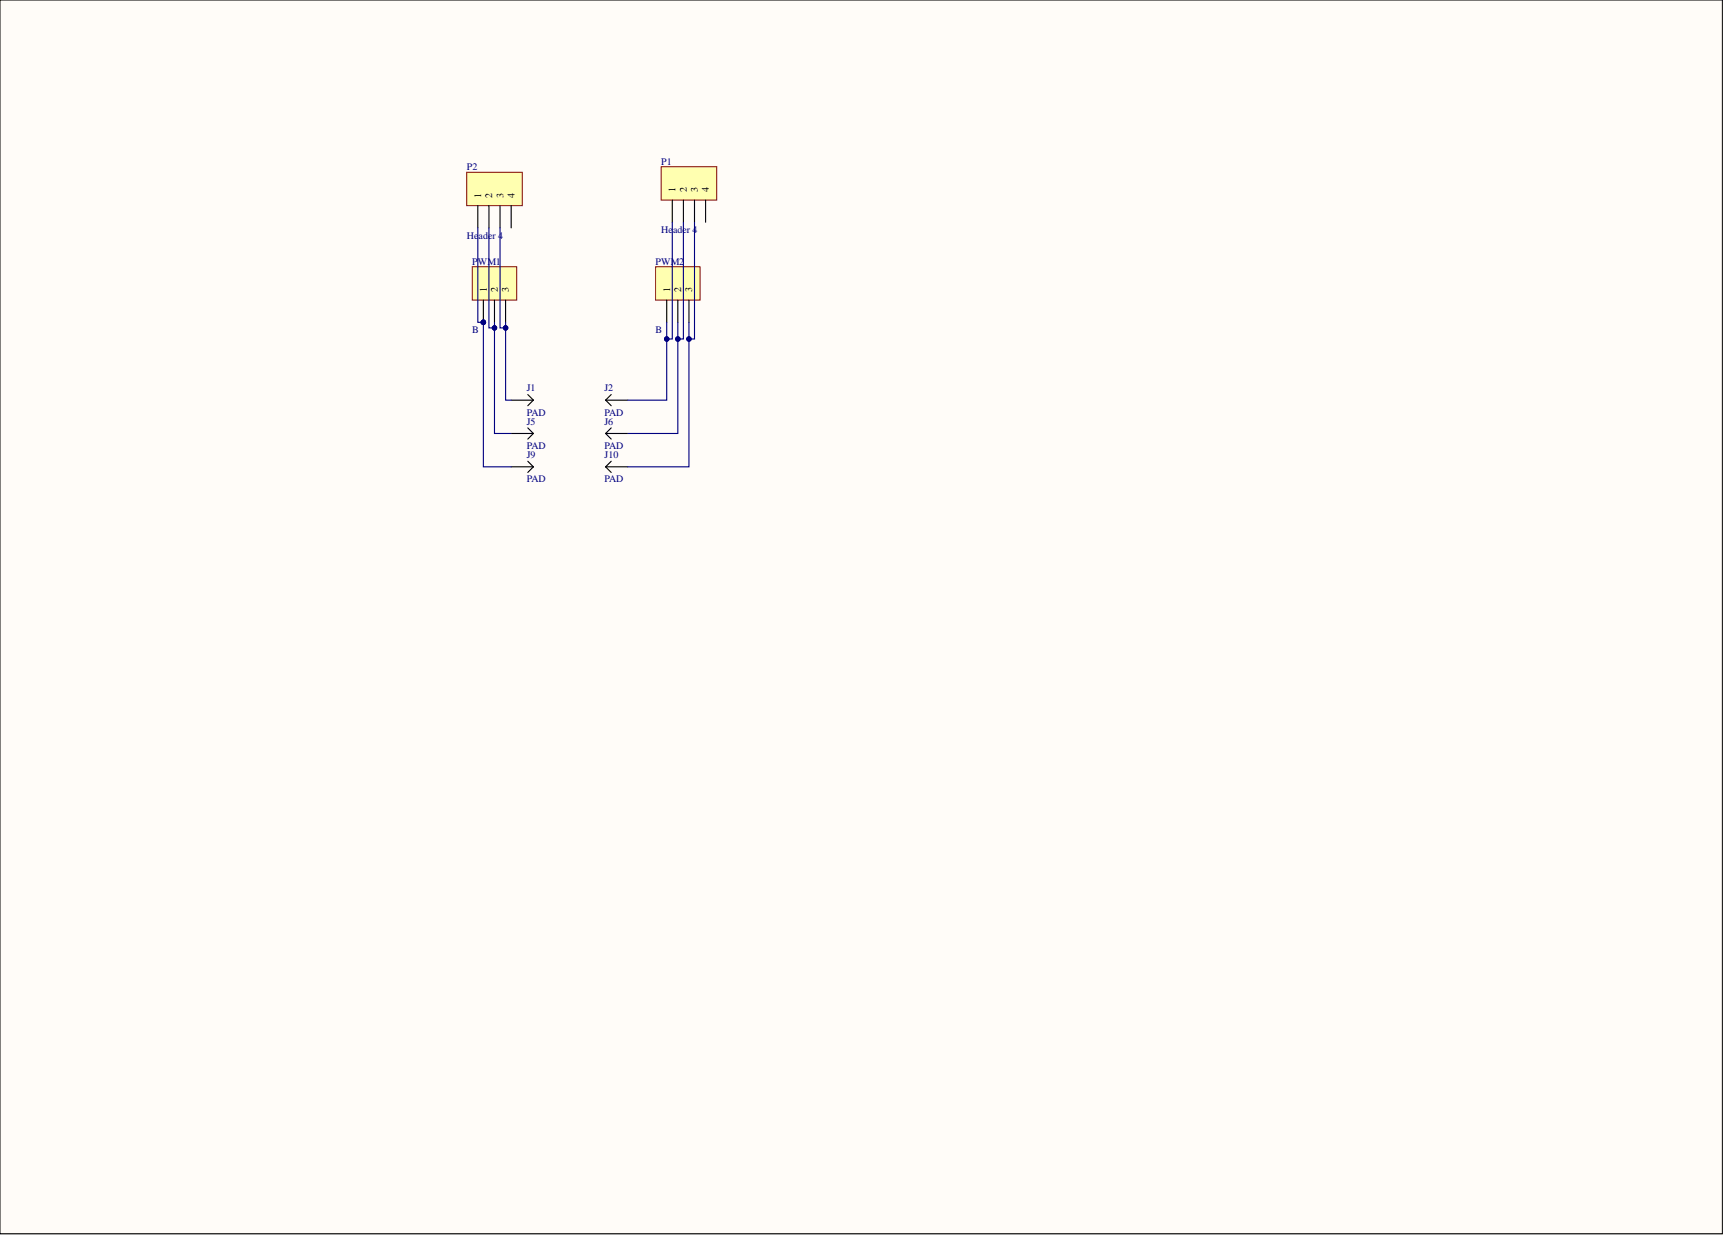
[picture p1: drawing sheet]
<svg xmlns="http://www.w3.org/2000/svg" width="393mm" height="282mm" viewBox="0 0 393 282" stroke-linecap="round" stroke-linejoin="round" font-family="sans-serif">
<path d="M0 0h392.7v281.3h-392.7z" fill-rule="evenodd" fill="#fffcf8"/>
<path d="M0 0h392.7v281.3h-392.7z" fill="none" stroke="#000" stroke-width=".23"/>
<path d="M0 0h392.7v281.3h-392.7z" fill-rule="evenodd" fill="#fffcf8"/>
<path d="M0 0h392.7v281.3h-392.7z" fill="none" stroke="#000" stroke-width=".23"/>
<circle cx="110.2" cy="73.5" r=".51" fill="#000080"/>
<circle cx="110.2" cy="73.5" r=".51" fill="none" stroke="#000080" stroke-width=".23"/>
<path d="M107.7 60.8h10.1v7.6h-10.1z" fill-rule="evenodd" fill="#ffffb0"/>
<path d="M107.7 60.8h10.1v7.6h-10.1z" fill="none" stroke="#800000" stroke-width=".23"/>
<path d="M110.2 68.4v5.1" fill="none" stroke="#000" stroke-width=".25"/>
<circle cx="110.2" cy="73.5" r=".51" fill="#000080"/>
<circle cx="110.2" cy="73.5" r=".51" fill="none" stroke="#000080" stroke-width=".23"/>
<path d="M112.8 68.4v5.1M115.3 68.4v5.1" fill="none" stroke="#000" stroke-width=".25"/>
<path d="M149.5 60.8h10.1v7.6h-10.1z" fill-rule="evenodd" fill="#ffffb0"/>
<path d="M149.5 60.8h10.1v7.6h-10.1z" fill="none" stroke="#800000" stroke-width=".23"/>
<path d="M152 68.4v5.1M154.6 68.4v5.1M157.1 68.4v5.1M116.6 106.5h5M120.4 105.2l1.2 1.3M121.6 106.5l-1.2 1.2" fill="none" stroke="#000" stroke-width=".25"/>
<path d="M106.4 39.3h12.7v7.6h-12.7z" fill-rule="evenodd" fill="#ffffb0"/>
<path d="M106.4 39.3h12.7v7.6h-12.7z" fill="none" stroke="#800000" stroke-width=".23"/>
<path d="M109 46.9v5.1M111.5 46.9v5.1M114 46.9v5.1M116.6 46.9v5.1" fill="none" stroke="#000" stroke-width=".25"/>
<path d="M150.8 38h12.6v7.6h-12.6z" fill-rule="evenodd" fill="#ffffb0"/>
<path d="M150.8 38h12.6v7.6h-12.6z" fill="none" stroke="#800000" stroke-width=".23"/>
<g fill="none" stroke="#000" stroke-width=".25">
<path d="M153.3 45.6v5.1M155.8 45.6v5.1M158.4 45.6v5.1M160.9 45.6v5.1M116.6 98.9h5M116.6 91.3h5M120.4 97.6l1.2 1.3M120.4 90l1.2 1.3M121.6 98.9l-1.2 1.2M121.6 91.3l-1.2 1.2M138.1 98.9h5.1M138.1 91.3h5.1"/>
<path d="M138.1 91.3l1.3 1.2M138.1 98.9l1.3 1.2M139.4 90l-1.3 1.3M139.4 97.6l-1.3 1.3M138.1 106.5h5.1M138.1 106.5l1.3 1.2M139.4 105.2l-1.3 1.3"/>
</g>
<path d="M110.2 73.5v33h6.4" fill="none" stroke="#000080" stroke-width=".25"/>
<circle cx="110.2" cy="73.5" r=".51" fill="#000080"/>
<circle cx="110.2" cy="73.5" r=".51" fill="none" stroke="#000080" stroke-width=".23"/>
<path d="M112.8 73.5v25.4h3.8" fill="none" stroke="#000080" stroke-width=".25"/>
<circle cx="112.8" cy="74.8" r=".51" fill="#000080"/>
<circle cx="112.8" cy="74.8" r=".51" fill="none" stroke="#000080" stroke-width=".23"/>
<path d="M115.3 73.5v17.8h1.3" fill="none" stroke="#000080" stroke-width=".25"/>
<circle cx="115.3" cy="74.8" r=".51" fill="#000080"/>
<circle cx="115.3" cy="74.8" r=".51" fill="none" stroke="#000080" stroke-width=".23"/>
<path d="M152 73.5v17.8h-8.8" fill="none" stroke="#000080" stroke-width=".25"/>
<circle cx="152" cy="77.3" r=".51" fill="#000080"/>
<circle cx="152" cy="77.3" r=".51" fill="none" stroke="#000080" stroke-width=".23"/>
<path d="M154.6 73.5v25.4h-11.4" fill="none" stroke="#000080" stroke-width=".25"/>
<circle cx="154.6" cy="77.3" r=".51" fill="#000080"/>
<circle cx="154.6" cy="77.3" r=".51" fill="none" stroke="#000080" stroke-width=".23"/>
<path d="M157.1 73.5v33h-13.9" fill="none" stroke="#000080" stroke-width=".25"/>
<circle cx="157.1" cy="77.3" r=".51" fill="#000080"/>
<circle cx="157.1" cy="77.3" r=".51" fill="none" stroke="#000080" stroke-width=".23"/>
<path d="M158.4 50.7v26.6h-1.3" fill="none" stroke="#000080" stroke-width=".25"/>
<circle cx="157.1" cy="77.3" r=".51" fill="#000080"/>
<circle cx="157.1" cy="77.3" r=".51" fill="none" stroke="#000080" stroke-width=".23"/>
<path d="M155.8 50.7v26.6h-1.2" fill="none" stroke="#000080" stroke-width=".25"/>
<circle cx="154.6" cy="77.3" r=".51" fill="#000080"/>
<circle cx="154.6" cy="77.3" r=".51" fill="none" stroke="#000080" stroke-width=".23"/>
<path d="M153.3 50.7v26.6h-1.3" fill="none" stroke="#000080" stroke-width=".25"/>
<circle cx="152" cy="77.3" r=".51" fill="#000080"/>
<circle cx="152" cy="77.3" r=".51" fill="none" stroke="#000080" stroke-width=".23"/>
<path d="M114 52v22.8h1.3" fill="none" stroke="#000080" stroke-width=".25"/>
<circle cx="115.3" cy="74.8" r=".51" fill="#000080"/>
<circle cx="115.3" cy="74.8" r=".51" fill="none" stroke="#000080" stroke-width=".23"/>
<path d="M111.5 52v22.8h1.3" fill="none" stroke="#000080" stroke-width=".25"/>
<circle cx="112.8" cy="74.8" r=".51" fill="#000080"/>
<circle cx="112.8" cy="74.8" r=".51" fill="none" stroke="#000080" stroke-width=".23"/>
<path d="M109 52v21.5h1.2" fill="none" stroke="#000080" stroke-width=".25"/>
<circle cx="110.2" cy="73.5" r=".51" fill="#000080"/>
<circle cx="110.2" cy="73.5" r=".51" fill="none" stroke="#000080" stroke-width=".23"/>
<g font-size="2.3" fill="#000080">
<text x="106.4" y="38.8">P2</text>
<text x="150.8" y="37.5">P1</text>
<text x="150.8" y="53.2">Header 4</text>
<text x="106.4" y="54.5">Header 4</text>
<text x="107.7" y="60.3">PWM1</text>
<text x="149.5" y="60.3">PWM2</text>
<text x="107.7" y="76">B</text>
<text x="149.5" y="76">B</text>
<text x="120.1" y="89.2">J1</text>
<text x="137.8" y="89.2">J2</text>
<text x="120.1" y="94.8">PAD</text>
<text x="137.8" y="94.8">PAD</text>
<text x="120.1" y="96.8">J5</text>
<text x="137.8" y="96.8">J6</text>
<text x="120.1" y="104.4">J9</text>
<text x="120.1" y="102.4">PAD</text>
<text x="137.8" y="102.4">PAD</text>
<text x="137.8" y="104.4">J10</text>
<text x="120.1" y="110">PAD</text>
<text x="137.8" y="110">PAD</text>
</g>
<g font-size="2.3">
<text x="109.7" y="45.1" transform="rotate(-90 109.7 45.1)">1</text>
<text x="112.2" y="45.1" transform="rotate(-90 112.2 45.1)">2</text>
<text x="114.8" y="45.1" transform="rotate(-90 114.8 45.1)">3</text>
<text x="117.3" y="45.1" transform="rotate(-90 117.3 45.1)">4</text>
<text x="154.1" y="43.9" transform="rotate(-90 154.1 43.9)">1</text>
<text x="156.6" y="43.9" transform="rotate(-90 156.6 43.9)">2</text>
<text x="159.1" y="43.9" transform="rotate(-90 159.1 43.9)">3</text>
<text x="161.7" y="43.9" transform="rotate(-90 161.7 43.9)">4</text>
<text x="111" y="66.7" transform="rotate(-90 111 66.7)">1</text>
<text x="113.5" y="66.7" transform="rotate(-90 113.5 66.7)">2</text>
<text x="116.1" y="66.7" transform="rotate(-90 116.1 66.7)">3</text>
<text x="152.8" y="66.7" transform="rotate(-90 152.8 66.7)">1</text>
<text x="155.3" y="66.7" transform="rotate(-90 155.3 66.7)">2</text>
<text x="157.9" y="66.7" transform="rotate(-90 157.9 66.7)">3</text>
</g>
</svg>
